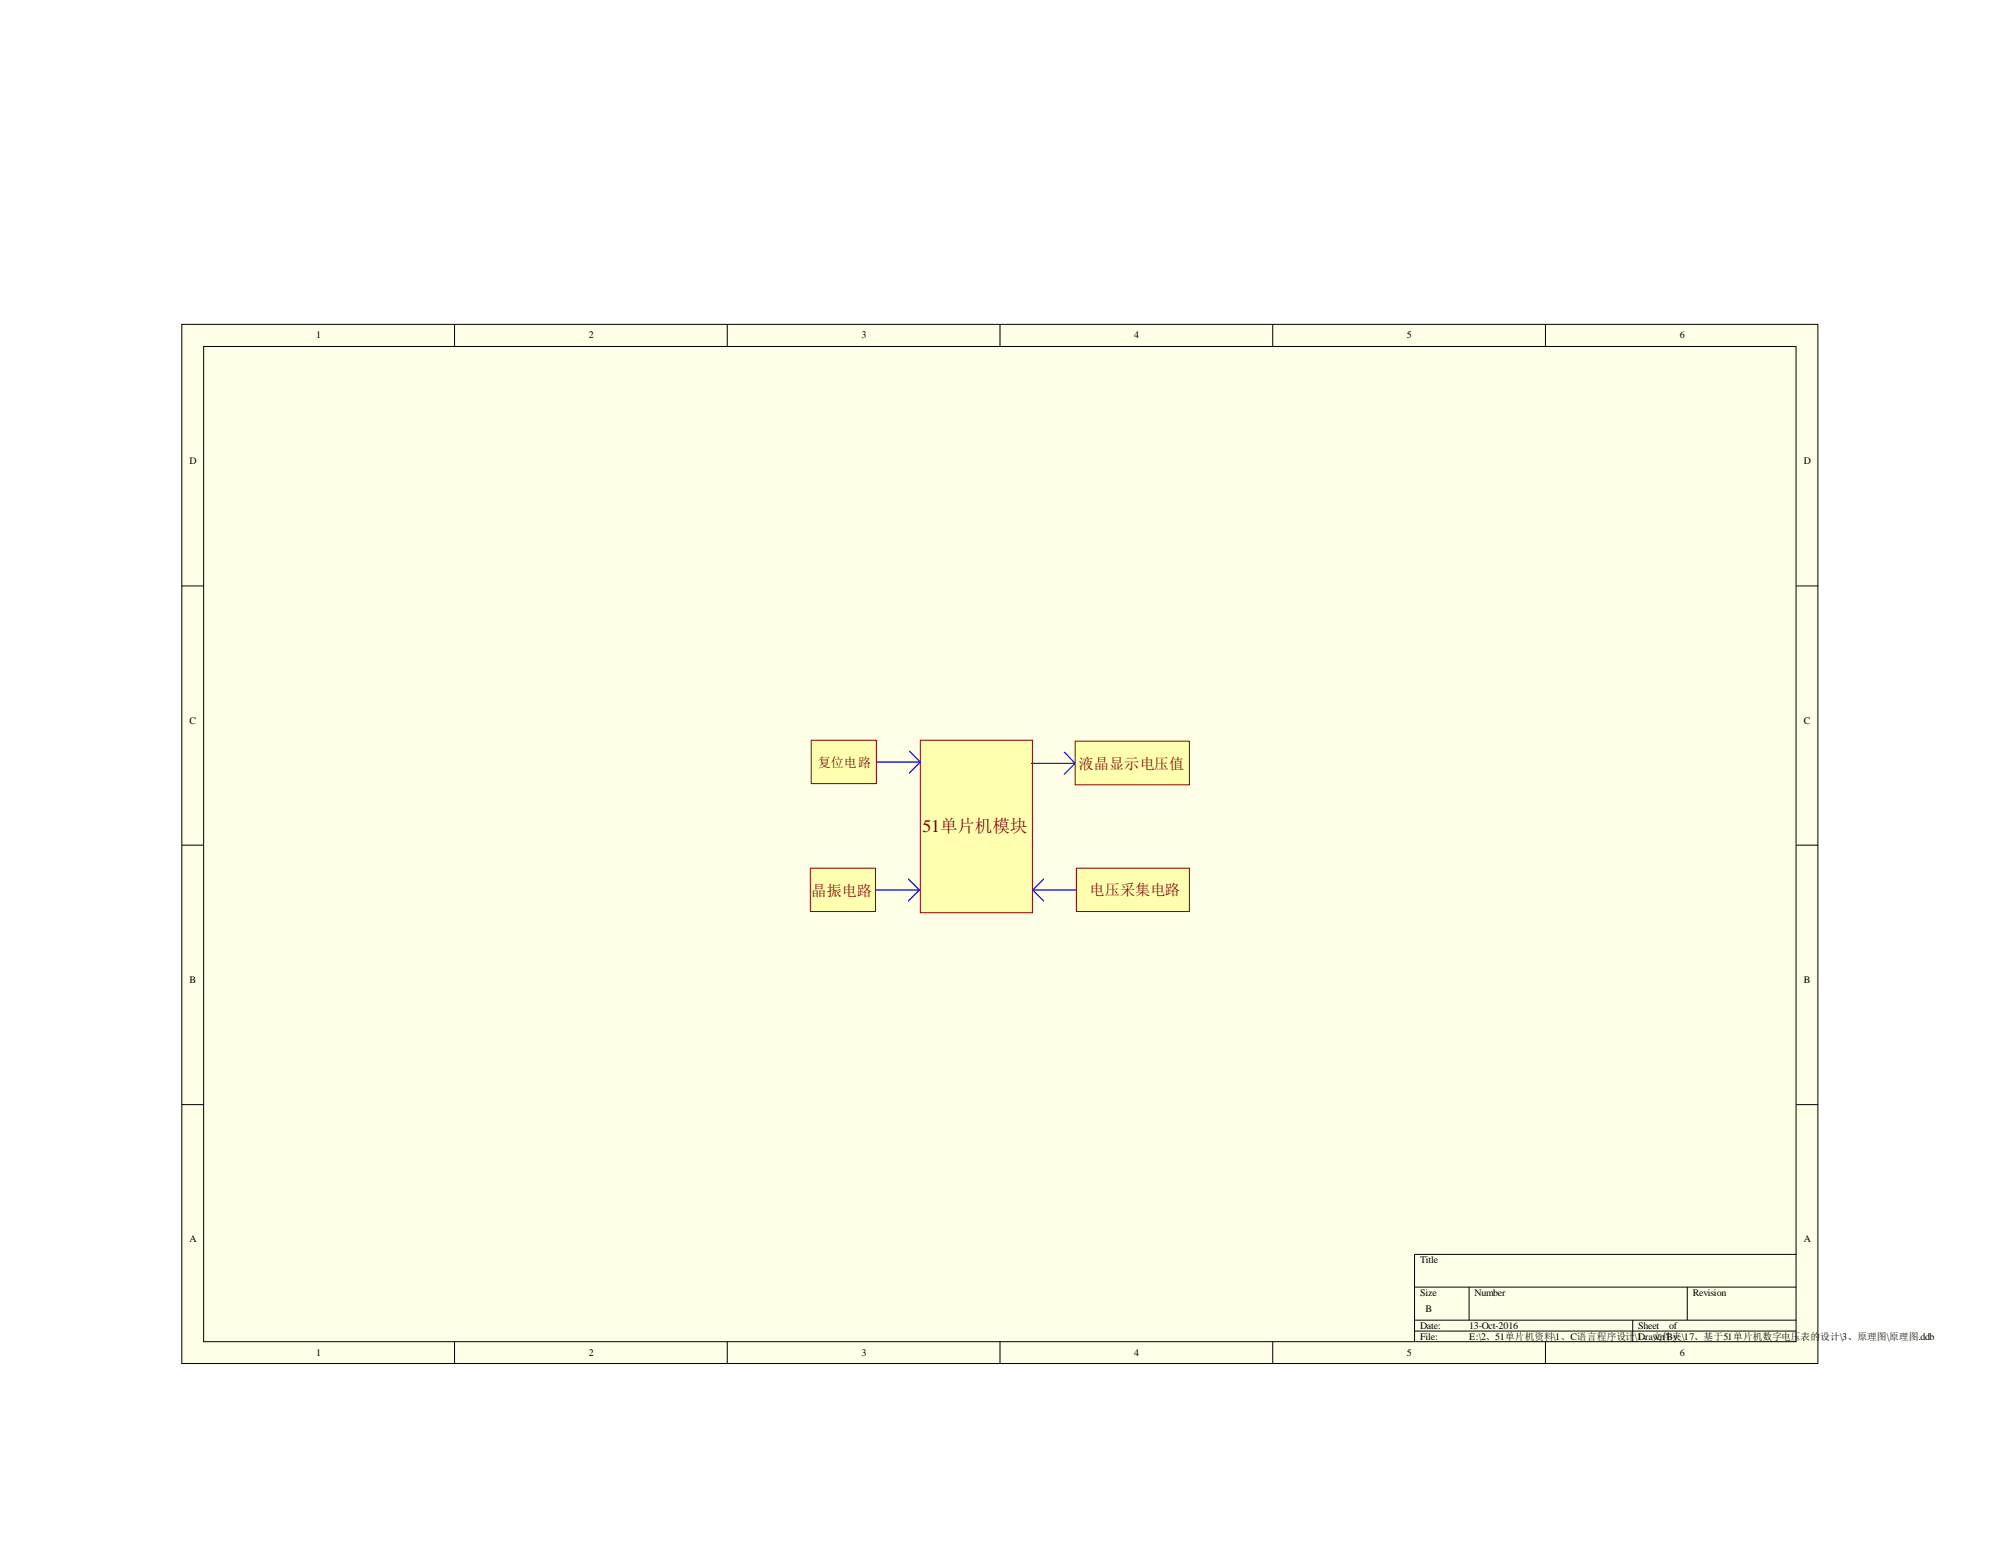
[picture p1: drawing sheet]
<svg xmlns="http://www.w3.org/2000/svg" width="279mm" height="216mm" viewBox="0 0 279 216" stroke-linecap="round" stroke-linejoin="round" font-family="sans-serif">
<path d="M25.4 45.3h228.6v145.1h-228.6z" fill="#ffffe8"/>
<g fill="none" stroke="#000" stroke-width=".14">
<path d="M25.4 45.3h228.6v145.1h-228.6zM28.4 48.4h222.5v139h-222.5zM63.5 45.3v3.1M101.6 45.3v3.1M139.7 45.3v3.1M177.8 45.3v3.1M215.9 45.3v3.1M25.4 81.8h3M251 81.8h3M25.4 118h3M251 118h3M25.4 154.3h3"/>
<path d="M251 154.3h3M197.6 179.7h53.4M205.2 179.7v4.7M235.7 179.7v4.7M251 175.2h-53.4v12.2M63.5 187.4v3.1M101.6 187.4v3.1M139.7 187.4v3.1M177.8 187.4v3.1M197.6 184.4h53.4M197.6 185.9h53.4M215.9 187.4v3.1"/>
<path d="M228.1 184.4v3"/>
</g>
<path d="M128.6 103.4h15.6v24.1h-15.6z" fill="#ffffb0"/>
<path d="M128.6 103.4h15.6v24.1h-15.6z" fill="none" stroke="#800000" stroke-width=".14"/>
<path d="M127 104.9l1.6 1.5h-6.1M128.6 106.4l-1.6 1.5" fill="none" stroke="#00f" stroke-width=".17"/>
<path d="M113.4 103.4h9v6h-9z" fill="#ffffb0"/>
<path d="M113.3 103.4h9.1v6h-9.1z" fill="none" stroke="#800000" stroke-width=".14"/>
<path d="M126.9 122.8l1.5 1.5h-6.1M128.4 124.3l-1.5 1.5" fill="none" stroke="#00f" stroke-width=".17"/>
<path d="M113.2 121.3h9.1v6h-9.1z" fill="#ffffb0"/>
<path d="M113.2 121.2h9.1v6.1h-9.1z" fill="none" stroke="#800000" stroke-width=".14"/>
<path d="M144.3 124.3h6.1M144.3 124.3l1.5 1.5M145.8 122.8l-1.5 1.5" fill="none" stroke="#00f" stroke-width=".17"/>
<path d="M150.4 121.3h15.8v6h-15.8z" fill="#ffffb0"/>
<path d="M150.4 121.2h15.8v6.1h-15.8z" fill="none" stroke="#800000" stroke-width=".14"/>
<path d="M148.7 105l1.5 1.6h-6.1M150.2 106.6l-1.5 1.5" fill="none" stroke="#00f" stroke-width=".17"/>
<path d="M150.2 103.5h16v6.1h-16z" fill="#ffffb0"/>
<path d="M150.2 103.5h16v6.1h-16z" fill="none" stroke="#800000" stroke-width=".14"/>
<text font-size="2.5" fill="#800000" x="128.9" y="116.2">51单片机模块</text>
<g font-size="2.1" fill="#800000">
<text x="150.7" y="107.4">液晶显示电压值</text>
<text x="113.3" y="125.1">晶振电路</text>
<text x="152.2" y="125">电压采集电路</text>
</g>
<text font-size="1.8" fill="#800000" x="114.3" y="107.1">复位电路</text>
<g font-size="1.4">
<text x="44.2" y="47.2">1</text>
<text x="82.3" y="47.2">2</text>
<text x="120.4" y="47.2">3</text>
<text x="158.5" y="47.2">4</text>
<text x="196.6" y="47.2">5</text>
<text x="234.7" y="47.2">6</text>
<text x="26.5" y="64.8">D</text>
<text x="252" y="64.8">D</text>
<text x="26.5" y="101">C</text>
<text x="252" y="101">C</text>
<text x="26.5" y="137.2">B</text>
<text x="252" y="137.2">B</text>
<text x="26.5" y="173.4">A</text>
<text x="252" y="173.4">A</text>
<text x="198.4" y="176.4">Title</text>
<text x="198.4" y="180.9">Size</text>
<text x="198.4" y="185.5">Date:</text>
<text x="199.1" y="183.2">B</text>
<text x="205.2" y="185.5">13-Oct-2016</text>
<text x="206" y="180.9">Number</text>
<text x="228.9" y="185.5">Sheet</text>
<text x="233.2" y="185.5">of</text>
<text x="236.5" y="180.9">Revision</text>
<text x="44.2" y="189.4">1</text>
<text x="82.3" y="189.4">2</text>
<text x="120.4" y="189.4">3</text>
<text x="158.5" y="189.4">4</text>
<text x="196.6" y="189.4">5</text>
<text x="198.4" y="187.1">File:</text>
<text x="205.2" y="187.1">E:\2、51单片机资料\1、C语言程序设计</text>
<text x="228.4" y="187.1">\1D、文件夹\17、基于51单片机数字电压表的</text>
<text x="229.8" y="187.1">rawn By:</text>
<text x="234.7" y="189.4">6</text>
<text x="254.3" y="187.1">设计\3、原理图\原理图.ddb</text>
</g>
</svg>
